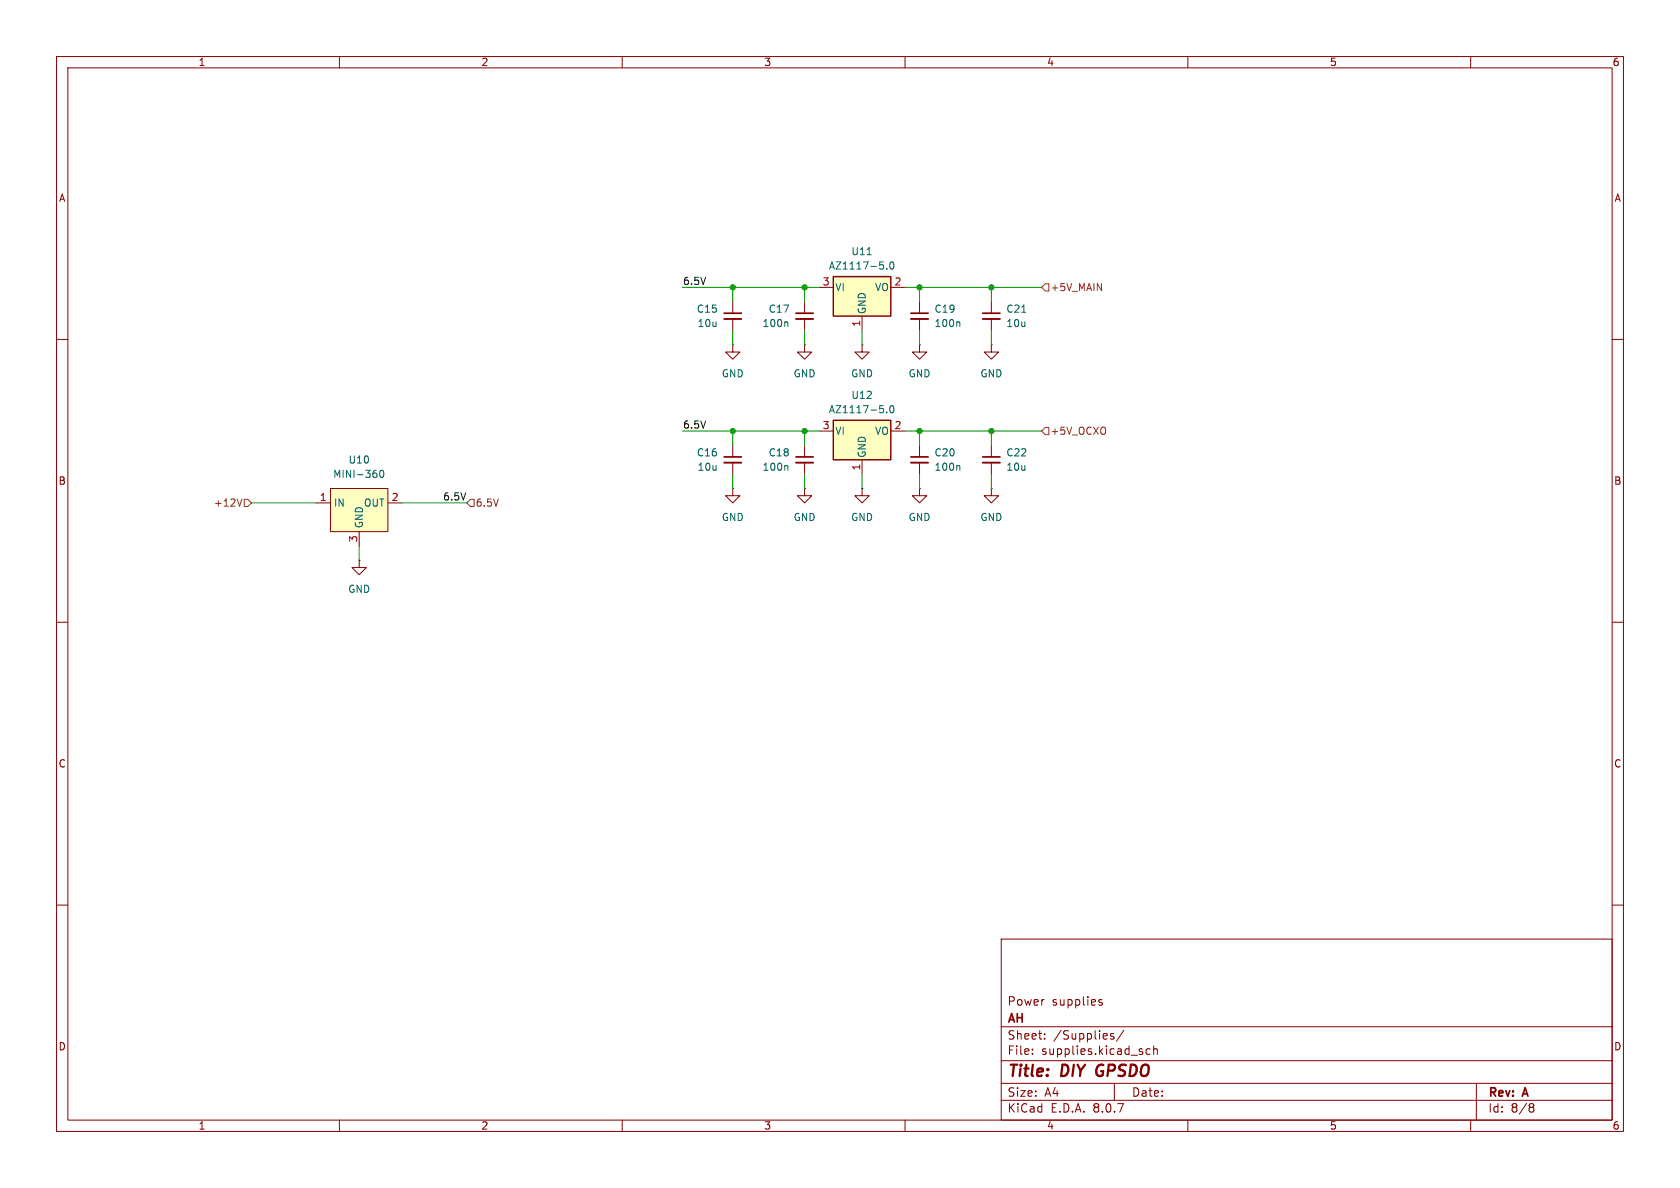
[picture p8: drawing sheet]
(kicad_sch
 (version 20231120)
 (generator "eeschema")
 (generator_version "8.0")
 (paper "A4")
 (title_block
  (title "DIY GPSDO")
  (rev "A")
  (company "AH")
  (comment 1 "Power supplies"))
 (lib_symbols
  (symbol "Device:C_Small"
   (pin_numbers hide)
   (pin_names
    (offset 0.254) hide) (exclude_from_sim no) (in_bom yes) (on_board yes)
   (property "Reference" "C" (at 0.254 1.778 0) (effects (font (size 1.27 1.27)) (justify left)))
   (property "Value" "C_Small" (at 0.254 -2.032 0) (effects (font (size 1.27 1.27)) (justify left)))
   (property "Footprint" "" (at 0 0 0) (effects (font (size 1.27 1.27)) (hide yes)))
   (property "Datasheet" "~" (at 0 0 0) (effects (font (size 1.27 1.27)) (hide yes)))
   (property "Description" "Unpolarized capacitor, small symbol" (at 0 0 0) (effects (font (size 1.27 1.27)) (hide yes)))
   (symbol "C_Small_0_1"
    (polyline (pts (xy -1.524 -0.508) (xy 1.524 -0.508)) (stroke (width 0.3302) (type default)) (fill (type none)))
    (polyline (pts (xy -1.524 0.508) (xy 1.524 0.508)) (stroke (width 0.3048) (type default)) (fill (type none))))
   (symbol "C_Small_1_1"
    (pin passive line (at 0 2.54 270) (length 2.032) (name "~" (effects (font (size 1.27 1.27)))) (number "1" (effects (font (size 1.27 1.27)))))
    (pin passive line (at 0 -2.54 90) (length 2.032) (name "~" (effects (font (size 1.27 1.27)))) (number "2" (effects (font (size 1.27 1.27)))))))
  (symbol "Regulator_Linear:AZ1117-5.0"
   (pin_names
    (offset 0.254)) (exclude_from_sim no) (in_bom yes) (on_board yes)
   (property "Reference" "U" (at -3.81 3.175 0) (effects (font (size 1.27 1.27))))
   (property "Value" "AZ1117-5.0" (at 0 3.175 0) (effects (font (size 1.27 1.27)) (justify left)))
   (property "Footprint" "" (at 0 6.35 0) (effects (font (size 1.27 1.27)
    (italic yes)) (hide yes)))
   (property "Datasheet" "https://www.diodes.com/assets/Datasheets/AZ1117.pdf" (at 0 0 0) (effects (font (size 1.27 1.27)) (hide yes)))
   (property "Description" "1A 20V Fixed LDO Linear Regulator, 5.0V, SOT-89/SOT-223/TO-220/TO-252/TO-263" (at 0 0 0) (effects (font (size 1.27 1.27)) (hide yes)))
   (symbol "AZ1117-5.0_0_1"
    (rectangle (start -5.08 1.905) (end 5.08 -5.08) (stroke (width 0.254) (type default)) (fill (type background))))
   (symbol "AZ1117-5.0_1_1"
    (pin power_in line (at 0 -7.62 90) (length 2.54) (name "GND" (effects (font (size 1.27 1.27)))) (number "1" (effects (font (size 1.27 1.27)))))
    (pin power_out line (at 7.62 0 180) (length 2.54) (name "VO" (effects (font (size 1.27 1.27)))) (number "2" (effects (font (size 1.27 1.27)))))
    (pin power_in line (at -7.62 0 0) (length 2.54) (name "VI" (effects (font (size 1.27 1.27)))) (number "3" (effects (font (size 1.27 1.27)))))))
  (symbol "my_library:MINI-360" (exclude_from_sim no) (in_bom yes) (on_board yes)
   (property "Reference" "U" (at 0 6.35 0) (effects (font (size 1.27 1.27))))
   (property "Value" "MINI-360" (at 0 3.81 0) (effects (font (size 1.27 1.27))))
   (property "Footprint" "" (at 0 0 0) (effects (font (size 1.27 1.27)) (hide yes)))
   (property "Datasheet" "" (at 0 0 0) (effects (font (size 1.27 1.27)) (hide yes)))
   (property "Description" "" (at 0 0 0) (effects (font (size 1.27 1.27)) (hide yes)))
   (symbol "MINI-360_1_1"
    (rectangle (start -5.08 2.54) (end 5.08 -5.08) (stroke (width 0) (type default)) (fill (type background)))
    (pin power_in line (at -7.62 0 0) (length 2.54) (name "IN" (effects (font (size 1.27 1.27)))) (number "1" (effects (font (size 1.27 1.27)))))
    (pin power_out line (at 7.62 0 180) (length 2.54) (name "OUT" (effects (font (size 1.27 1.27)))) (number "2" (effects (font (size 1.27 1.27)))))
    (pin power_in line (at 0 -7.62 90) (length 2.54) (name "GND" (effects (font (size 1.27 1.27)))) (number "3" (effects (font (size 1.27 1.27)))))))
  (symbol "power:GND"
   (power)
   (pin_numbers hide)
   (pin_names
    (offset 0) hide) (exclude_from_sim no) (in_bom yes) (on_board yes)
   (property "Reference" "#PWR" (at 0 -6.35 0) (effects (font (size 1.27 1.27)) (hide yes)))
   (property "Value" "GND" (at 0 -3.81 0) (effects (font (size 1.27 1.27))))
   (property "Footprint" "" (at 0 0 0) (effects (font (size 1.27 1.27)) (hide yes)))
   (property "Datasheet" "" (at 0 0 0) (effects (font (size 1.27 1.27)) (hide yes)))
   (property "Description" "Power symbol creates a global label with name \"GND\" , ground" (at 0 0 0) (effects (font (size 1.27 1.27)) (hide yes)))
   (symbol "GND_0_1"
    (polyline (pts (xy 0 0) (xy 0 -1.27) (xy 1.27 -1.27) (xy 0 -2.54) (xy -1.27 -1.27) (xy 0 -1.27)) (stroke (width 0) (type default)) (fill (type none))))
   (symbol "GND_1_1"
    (pin power_in line (at 0 0 270) (length 0) (name "~" (effects (font (size 1.27 1.27)))) (number "1" (effects (font (size 1.27 1.27))))))))
 (junction
  (at 162.56 76.2)
  (diameter 0)
  (color 0 0 0 0))
 (junction
  (at 129.54 76.2)
  (diameter 0)
  (color 0 0 0 0))
 (junction
  (at 129.54 50.8)
  (diameter 0)
  (color 0 0 0 0))
 (junction
  (at 142.24 76.2)
  (diameter 0)
  (color 0 0 0 0))
 (junction
  (at 142.24 50.8)
  (diameter 0)
  (color 0 0 0 0))
 (junction
  (at 162.56 50.8)
  (diameter 0)
  (color 0 0 0 0))
 (junction
  (at 175.26 50.8)
  (diameter 0)
  (color 0 0 0 0))
 (junction
  (at 175.26 76.2)
  (diameter 0)
  (color 0 0 0 0))
 (wire
  (pts (xy 142.24 58.42) (xy 142.24 60.96))
  (stroke (width 0) (type default)))
 (wire
  (pts (xy 175.26 50.8) (xy 175.26 53.34))
  (stroke (width 0) (type default)))
 (wire
  (pts (xy 175.26 76.2) (xy 175.26 78.74))
  (stroke (width 0) (type default)))
 (wire
  (pts (xy 162.56 76.2) (xy 175.26 76.2))
  (stroke (width 0) (type default)))
 (wire
  (pts (xy 175.26 76.2) (xy 184.15 76.2))
  (stroke (width 0) (type default)))
 (wire
  (pts (xy 142.24 76.2) (xy 144.78 76.2))
  (stroke (width 0) (type default)))
 (wire
  (pts (xy 129.54 83.82) (xy 129.54 86.36))
  (stroke (width 0) (type default)))
 (wire
  (pts (xy 162.56 50.8) (xy 162.56 53.34))
  (stroke (width 0) (type default)))
 (wire
  (pts (xy 120.65 76.2) (xy 129.54 76.2))
  (stroke (width 0) (type default)))
 (wire
  (pts (xy 63.5 96.52) (xy 63.5 99.06))
  (stroke (width 0) (type default)))
 (wire
  (pts (xy 162.56 83.82) (xy 162.56 86.36))
  (stroke (width 0) (type default)))
 (wire
  (pts (xy 142.24 76.2) (xy 129.54 76.2))
  (stroke (width 0) (type default)))
 (wire
  (pts (xy 175.26 58.42) (xy 175.26 60.96))
  (stroke (width 0) (type default)))
 (wire
  (pts (xy 129.54 58.42) (xy 129.54 60.96))
  (stroke (width 0) (type default)))
 (wire
  (pts (xy 175.26 83.82) (xy 175.26 86.36))
  (stroke (width 0) (type default)))
 (wire
  (pts (xy 44.45 88.9) (xy 55.88 88.9))
  (stroke (width 0) (type default)))
 (wire
  (pts (xy 142.24 50.8) (xy 144.78 50.8))
  (stroke (width 0) (type default)))
 (wire
  (pts (xy 160.02 76.2) (xy 162.56 76.2))
  (stroke (width 0) (type default)))
 (wire
  (pts (xy 120.65 50.8) (xy 129.54 50.8))
  (stroke (width 0) (type default)))
 (wire
  (pts (xy 162.56 58.42) (xy 162.56 60.96))
  (stroke (width 0) (type default)))
 (wire
  (pts (xy 162.56 76.2) (xy 162.56 78.74))
  (stroke (width 0) (type default)))
 (wire
  (pts (xy 142.24 83.82) (xy 142.24 86.36))
  (stroke (width 0) (type default)))
 (wire
  (pts (xy 71.12 88.9) (xy 82.55 88.9))
  (stroke (width 0) (type default)))
 (wire
  (pts (xy 129.54 50.8) (xy 129.54 53.34))
  (stroke (width 0) (type default)))
 (wire
  (pts (xy 142.24 50.8) (xy 129.54 50.8))
  (stroke (width 0) (type default)))
 (wire
  (pts (xy 160.02 50.8) (xy 162.56 50.8))
  (stroke (width 0) (type default)))
 (wire
  (pts (xy 142.24 50.8) (xy 142.24 53.34))
  (stroke (width 0) (type default)))
 (wire
  (pts (xy 162.56 50.8) (xy 175.26 50.8))
  (stroke (width 0) (type default)))
 (wire
  (pts (xy 184.15 50.8) (xy 175.26 50.8))
  (stroke (width 0) (type default)))
 (wire
  (pts (xy 152.4 83.82) (xy 152.4 86.36))
  (stroke (width 0) (type default)))
 (wire
  (pts (xy 129.54 76.2) (xy 129.54 78.74))
  (stroke (width 0) (type default)))
 (wire
  (pts (xy 142.24 76.2) (xy 142.24 78.74))
  (stroke (width 0) (type default)))
 (wire
  (pts (xy 152.4 58.42) (xy 152.4 60.96))
  (stroke (width 0) (type default)))
 (label "6.5V"
  (at 120.65 76.2 0)
  (fields_autoplaced yes)
  (effects (font (size 1.27 1.27)) (justify left bottom)))
 (label "6.5V"
  (at 120.65 50.8 0)
  (fields_autoplaced yes)
  (effects (font (size 1.27 1.27)) (justify left bottom)))
 (label "6.5V"
  (at 82.55 88.9 180)
  (fields_autoplaced yes)
  (effects (font (size 1.27 1.27)) (justify right bottom)))
 (hierarchical_label "+12V"
  (shape input)
  (at 44.45 88.9 180)
  (fields_autoplaced yes)
  (effects (font (size 1.27 1.27)) (justify right)))
 (hierarchical_label "+5V_OCXO"
  (shape input)
  (at 184.15 76.2 0)
  (fields_autoplaced yes)
  (effects (font (size 1.27 1.27)) (justify left)))
 (hierarchical_label "+5V_MAIN"
  (shape input)
  (at 184.15 50.8 0)
  (fields_autoplaced yes)
  (effects (font (size 1.27 1.27)) (justify left)))
 (hierarchical_label "6.5V"
  (shape input)
  (at 82.55 88.9 0)
  (fields_autoplaced yes)
  (effects (font (size 1.27 1.27)) (justify left)))
 (symbol
  (lib_id "power:GND")
  (at 142.24 60.96 0)
  (mirror y)
  (unit 1)
  (exclude_from_sim no)
  (in_bom yes)
  (on_board yes)
  (dnp no)
  (fields_autoplaced yes)
  (property "Reference" "#PWR049" (at 142.24 67.31 0) (effects (font (size 1.27 1.27)) (hide yes)))
  (property "Value" "GND" (at 142.24 66.04 0) (effects (font (size 1.27 1.27))))
  (property "Footprint" "" (at 142.24 60.96 0) (effects (font (size 1.27 1.27)) (hide yes)))
  (property "Datasheet" "" (at 142.24 60.96 0) (effects (font (size 1.27 1.27)) (hide yes)))
  (property "Description" "Power symbol creates a global label with name \"GND\" , ground" (at 142.24 60.96 0) (effects (font (size 1.27 1.27)) (hide yes)))
  (pin "1"))
 (symbol
  (lib_id "Device:C_Small")
  (at 142.24 81.28 0)
  (mirror y)
  (unit 1)
  (exclude_from_sim no)
  (in_bom yes)
  (on_board yes)
  (dnp no)
  (fields_autoplaced yes)
  (property "Reference" "C18" (at 139.7 80.0162 0) (effects (font (size 1.27 1.27)) (justify left)))
  (property "Value" "100n" (at 139.7 82.5562 0) (effects (font (size 1.27 1.27)) (justify left)))
  (property "Footprint" "Capacitor_SMD:C_0805_2012Metric_Pad1.18x1.45mm_HandSolder" (at 142.24 81.28 0) (effects (font (size 1.27 1.27)) (hide yes)))
  (property "Datasheet" "~" (at 142.24 81.28 0) (effects (font (size 1.27 1.27)) (hide yes)))
  (property "Description" "Unpolarized capacitor, small symbol" (at 142.24 81.28 0) (effects (font (size 1.27 1.27)) (hide yes)))
  (pin "1")
  (pin "2"))
 (symbol
  (lib_id "Regulator_Linear:AZ1117-5.0")
  (at 152.4 76.2 0)
  (unit 1)
  (exclude_from_sim no)
  (in_bom yes)
  (on_board yes)
  (dnp no)
  (fields_autoplaced yes)
  (property "Reference" "U12" (at 152.4 69.85 0) (effects (font (size 1.27 1.27))))
  (property "Value" "AZ1117-5.0" (at 152.4 72.39 0) (effects (font (size 1.27 1.27))))
  (property "Footprint" "Package_TO_SOT_SMD:TO-252-2" (at 152.4 69.85 0) (effects (font (size 1.27 1.27)
    (italic yes)) (hide yes)))
  (property "Datasheet" "https://www.diodes.com/assets/Datasheets/AZ1117.pdf" (at 152.4 76.2 0) (effects (font (size 1.27 1.27)) (hide yes)))
  (property "Description" "1A 20V Fixed LDO Linear Regulator, 5.0V, SOT-89/SOT-223/TO-220/TO-252/TO-263" (at 152.4 76.2 0) (effects (font (size 1.27 1.27)) (hide yes)))
  (pin "2")
  (pin "1")
  (pin "3"))
 (symbol
  (lib_id "power:GND")
  (at 152.4 60.96 0)
  (unit 1)
  (exclude_from_sim no)
  (in_bom yes)
  (on_board yes)
  (dnp no)
  (fields_autoplaced yes)
  (property "Reference" "#PWR051" (at 152.4 67.31 0) (effects (font (size 1.27 1.27)) (hide yes)))
  (property "Value" "GND" (at 152.4 66.04 0) (effects (font (size 1.27 1.27))))
  (property "Footprint" "" (at 152.4 60.96 0) (effects (font (size 1.27 1.27)) (hide yes)))
  (property "Datasheet" "" (at 152.4 60.96 0) (effects (font (size 1.27 1.27)) (hide yes)))
  (property "Description" "Power symbol creates a global label with name \"GND\" , ground" (at 152.4 60.96 0) (effects (font (size 1.27 1.27)) (hide yes)))
  (pin "1"))
 (symbol
  (lib_id "power:GND")
  (at 175.26 60.96 0)
  (unit 1)
  (exclude_from_sim no)
  (in_bom yes)
  (on_board yes)
  (dnp no)
  (fields_autoplaced yes)
  (property "Reference" "#PWR055" (at 175.26 67.31 0) (effects (font (size 1.27 1.27)) (hide yes)))
  (property "Value" "GND" (at 175.26 66.04 0) (effects (font (size 1.27 1.27))))
  (property "Footprint" "" (at 175.26 60.96 0) (effects (font (size 1.27 1.27)) (hide yes)))
  (property "Datasheet" "" (at 175.26 60.96 0) (effects (font (size 1.27 1.27)) (hide yes)))
  (property "Description" "Power symbol creates a global label with name \"GND\" , ground" (at 175.26 60.96 0) (effects (font (size 1.27 1.27)) (hide yes)))
  (pin "1"))
 (symbol
  (lib_id "Device:C_Small")
  (at 129.54 55.88 0)
  (mirror y)
  (unit 1)
  (exclude_from_sim no)
  (in_bom yes)
  (on_board yes)
  (dnp no)
  (fields_autoplaced yes)
  (property "Reference" "C15" (at 127 54.6162 0) (effects (font (size 1.27 1.27)) (justify left)))
  (property "Value" "10u" (at 127 57.1562 0) (effects (font (size 1.27 1.27)) (justify left)))
  (property "Footprint" "Capacitor_SMD:C_0805_2012Metric_Pad1.18x1.45mm_HandSolder" (at 129.54 55.88 0) (effects (font (size 1.27 1.27)) (hide yes)))
  (property "Datasheet" "~" (at 129.54 55.88 0) (effects (font (size 1.27 1.27)) (hide yes)))
  (property "Description" "Unpolarized capacitor, small symbol" (at 129.54 55.88 0) (effects (font (size 1.27 1.27)) (hide yes)))
  (pin "1")
  (pin "2"))
 (symbol
  (lib_id "power:GND")
  (at 175.26 86.36 0)
  (unit 1)
  (exclude_from_sim no)
  (in_bom yes)
  (on_board yes)
  (dnp no)
  (fields_autoplaced yes)
  (property "Reference" "#PWR056" (at 175.26 92.71 0) (effects (font (size 1.27 1.27)) (hide yes)))
  (property "Value" "GND" (at 175.26 91.44 0) (effects (font (size 1.27 1.27))))
  (property "Footprint" "" (at 175.26 86.36 0) (effects (font (size 1.27 1.27)) (hide yes)))
  (property "Datasheet" "" (at 175.26 86.36 0) (effects (font (size 1.27 1.27)) (hide yes)))
  (property "Description" "Power symbol creates a global label with name \"GND\" , ground" (at 175.26 86.36 0) (effects (font (size 1.27 1.27)) (hide yes)))
  (pin "1"))
 (symbol
  (lib_id "power:GND")
  (at 142.24 86.36 0)
  (mirror y)
  (unit 1)
  (exclude_from_sim no)
  (in_bom yes)
  (on_board yes)
  (dnp no)
  (fields_autoplaced yes)
  (property "Reference" "#PWR050" (at 142.24 92.71 0) (effects (font (size 1.27 1.27)) (hide yes)))
  (property "Value" "GND" (at 142.24 91.44 0) (effects (font (size 1.27 1.27))))
  (property "Footprint" "" (at 142.24 86.36 0) (effects (font (size 1.27 1.27)) (hide yes)))
  (property "Datasheet" "" (at 142.24 86.36 0) (effects (font (size 1.27 1.27)) (hide yes)))
  (property "Description" "Power symbol creates a global label with name \"GND\" , ground" (at 142.24 86.36 0) (effects (font (size 1.27 1.27)) (hide yes)))
  (pin "1"))
 (symbol
  (lib_id "Device:C_Small")
  (at 142.24 55.88 0)
  (mirror y)
  (unit 1)
  (exclude_from_sim no)
  (in_bom yes)
  (on_board yes)
  (dnp no)
  (fields_autoplaced yes)
  (property "Reference" "C17" (at 139.7 54.6162 0) (effects (font (size 1.27 1.27)) (justify left)))
  (property "Value" "100n" (at 139.7 57.1562 0) (effects (font (size 1.27 1.27)) (justify left)))
  (property "Footprint" "Capacitor_SMD:C_0805_2012Metric_Pad1.18x1.45mm_HandSolder" (at 142.24 55.88 0) (effects (font (size 1.27 1.27)) (hide yes)))
  (property "Datasheet" "~" (at 142.24 55.88 0) (effects (font (size 1.27 1.27)) (hide yes)))
  (property "Description" "Unpolarized capacitor, small symbol" (at 142.24 55.88 0) (effects (font (size 1.27 1.27)) (hide yes)))
  (pin "1")
  (pin "2"))
 (symbol
  (lib_id "Regulator_Linear:AZ1117-5.0")
  (at 152.4 50.8 0)
  (unit 1)
  (exclude_from_sim no)
  (in_bom yes)
  (on_board yes)
  (dnp no)
  (fields_autoplaced yes)
  (property "Reference" "U11" (at 152.4 44.45 0) (effects (font (size 1.27 1.27))))
  (property "Value" "AZ1117-5.0" (at 152.4 46.99 0) (effects (font (size 1.27 1.27))))
  (property "Footprint" "Package_TO_SOT_SMD:TO-252-2" (at 152.4 44.45 0) (effects (font (size 1.27 1.27)
    (italic yes)) (hide yes)))
  (property "Datasheet" "https://www.diodes.com/assets/Datasheets/AZ1117.pdf" (at 152.4 50.8 0) (effects (font (size 1.27 1.27)) (hide yes)))
  (property "Description" "1A 20V Fixed LDO Linear Regulator, 5.0V, SOT-89/SOT-223/TO-220/TO-252/TO-263" (at 152.4 50.8 0) (effects (font (size 1.27 1.27)) (hide yes)))
  (pin "2")
  (pin "1")
  (pin "3"))
 (symbol
  (lib_id "power:GND")
  (at 162.56 86.36 0)
  (unit 1)
  (exclude_from_sim no)
  (in_bom yes)
  (on_board yes)
  (dnp no)
  (fields_autoplaced yes)
  (property "Reference" "#PWR054" (at 162.56 92.71 0) (effects (font (size 1.27 1.27)) (hide yes)))
  (property "Value" "GND" (at 162.56 91.44 0) (effects (font (size 1.27 1.27))))
  (property "Footprint" "" (at 162.56 86.36 0) (effects (font (size 1.27 1.27)) (hide yes)))
  (property "Datasheet" "" (at 162.56 86.36 0) (effects (font (size 1.27 1.27)) (hide yes)))
  (property "Description" "Power symbol creates a global label with name \"GND\" , ground" (at 162.56 86.36 0) (effects (font (size 1.27 1.27)) (hide yes)))
  (pin "1"))
 (symbol
  (lib_id "power:GND")
  (at 129.54 86.36 0)
  (mirror y)
  (unit 1)
  (exclude_from_sim no)
  (in_bom yes)
  (on_board yes)
  (dnp no)
  (fields_autoplaced yes)
  (property "Reference" "#PWR048" (at 129.54 92.71 0) (effects (font (size 1.27 1.27)) (hide yes)))
  (property "Value" "GND" (at 129.54 91.44 0) (effects (font (size 1.27 1.27))))
  (property "Footprint" "" (at 129.54 86.36 0) (effects (font (size 1.27 1.27)) (hide yes)))
  (property "Datasheet" "" (at 129.54 86.36 0) (effects (font (size 1.27 1.27)) (hide yes)))
  (property "Description" "Power symbol creates a global label with name \"GND\" , ground" (at 129.54 86.36 0) (effects (font (size 1.27 1.27)) (hide yes)))
  (pin "1"))
 (symbol
  (lib_id "power:GND")
  (at 63.5 99.06 0)
  (unit 1)
  (exclude_from_sim no)
  (in_bom yes)
  (on_board yes)
  (dnp no)
  (fields_autoplaced yes)
  (property "Reference" "#PWR046" (at 63.5 105.41 0) (effects (font (size 1.27 1.27)) (hide yes)))
  (property "Value" "GND" (at 63.5 104.14 0) (effects (font (size 1.27 1.27))))
  (property "Footprint" "" (at 63.5 99.06 0) (effects (font (size 1.27 1.27)) (hide yes)))
  (property "Datasheet" "" (at 63.5 99.06 0) (effects (font (size 1.27 1.27)) (hide yes)))
  (property "Description" "Power symbol creates a global label with name \"GND\" , ground" (at 63.5 99.06 0) (effects (font (size 1.27 1.27)) (hide yes)))
  (pin "1"))
 (symbol
  (lib_id "Device:C_Small")
  (at 162.56 55.88 0)
  (unit 1)
  (exclude_from_sim no)
  (in_bom yes)
  (on_board yes)
  (dnp no)
  (fields_autoplaced yes)
  (property "Reference" "C19" (at 165.1 54.6162 0) (effects (font (size 1.27 1.27)) (justify left)))
  (property "Value" "100n" (at 165.1 57.1562 0) (effects (font (size 1.27 1.27)) (justify left)))
  (property "Footprint" "Capacitor_SMD:C_0805_2012Metric_Pad1.18x1.45mm_HandSolder" (at 162.56 55.88 0) (effects (font (size 1.27 1.27)) (hide yes)))
  (property "Datasheet" "~" (at 162.56 55.88 0) (effects (font (size 1.27 1.27)) (hide yes)))
  (property "Description" "Unpolarized capacitor, small symbol" (at 162.56 55.88 0) (effects (font (size 1.27 1.27)) (hide yes)))
  (pin "1")
  (pin "2"))
 (symbol
  (lib_id "power:GND")
  (at 152.4 86.36 0)
  (unit 1)
  (exclude_from_sim no)
  (in_bom yes)
  (on_board yes)
  (dnp no)
  (fields_autoplaced yes)
  (property "Reference" "#PWR052" (at 152.4 92.71 0) (effects (font (size 1.27 1.27)) (hide yes)))
  (property "Value" "GND" (at 152.4 91.44 0) (effects (font (size 1.27 1.27))))
  (property "Footprint" "" (at 152.4 86.36 0) (effects (font (size 1.27 1.27)) (hide yes)))
  (property "Datasheet" "" (at 152.4 86.36 0) (effects (font (size 1.27 1.27)) (hide yes)))
  (property "Description" "Power symbol creates a global label with name \"GND\" , ground" (at 152.4 86.36 0) (effects (font (size 1.27 1.27)) (hide yes)))
  (pin "1"))
 (symbol
  (lib_id "my_library:MINI-360")
  (at 63.5 88.9 0)
  (unit 1)
  (exclude_from_sim no)
  (in_bom yes)
  (on_board yes)
  (dnp no)
  (fields_autoplaced yes)
  (property "Reference" "U10" (at 63.5 81.28 0) (effects (font (size 1.27 1.27))))
  (property "Value" "MINI-360" (at 63.5 83.82 0) (effects (font (size 1.27 1.27))))
  (property "Footprint" "my_library:MINI-360" (at 63.5 88.9 0) (effects (font (size 1.27 1.27)) (hide yes)))
  (property "Datasheet" "" (at 63.5 88.9 0) (effects (font (size 1.27 1.27)) (hide yes)))
  (property "Description" "" (at 63.5 88.9 0) (effects (font (size 1.27 1.27)) (hide yes)))
  (pin "1")
  (pin "3")
  (pin "2"))
 (symbol
  (lib_id "power:GND")
  (at 162.56 60.96 0)
  (unit 1)
  (exclude_from_sim no)
  (in_bom yes)
  (on_board yes)
  (dnp no)
  (fields_autoplaced yes)
  (property "Reference" "#PWR053" (at 162.56 67.31 0) (effects (font (size 1.27 1.27)) (hide yes)))
  (property "Value" "GND" (at 162.56 66.04 0) (effects (font (size 1.27 1.27))))
  (property "Footprint" "" (at 162.56 60.96 0) (effects (font (size 1.27 1.27)) (hide yes)))
  (property "Datasheet" "" (at 162.56 60.96 0) (effects (font (size 1.27 1.27)) (hide yes)))
  (property "Description" "Power symbol creates a global label with name \"GND\" , ground" (at 162.56 60.96 0) (effects (font (size 1.27 1.27)) (hide yes)))
  (pin "1"))
 (symbol
  (lib_id "Device:C_Small")
  (at 129.54 81.28 0)
  (mirror y)
  (unit 1)
  (exclude_from_sim no)
  (in_bom yes)
  (on_board yes)
  (dnp no)
  (fields_autoplaced yes)
  (property "Reference" "C16" (at 127 80.0162 0) (effects (font (size 1.27 1.27)) (justify left)))
  (property "Value" "10u" (at 127 82.5562 0) (effects (font (size 1.27 1.27)) (justify left)))
  (property "Footprint" "Capacitor_SMD:C_0805_2012Metric_Pad1.18x1.45mm_HandSolder" (at 129.54 81.28 0) (effects (font (size 1.27 1.27)) (hide yes)))
  (property "Datasheet" "~" (at 129.54 81.28 0) (effects (font (size 1.27 1.27)) (hide yes)))
  (property "Description" "Unpolarized capacitor, small symbol" (at 129.54 81.28 0) (effects (font (size 1.27 1.27)) (hide yes)))
  (pin "1")
  (pin "2"))
 (symbol
  (lib_id "power:GND")
  (at 129.54 60.96 0)
  (mirror y)
  (unit 1)
  (exclude_from_sim no)
  (in_bom yes)
  (on_board yes)
  (dnp no)
  (fields_autoplaced yes)
  (property "Reference" "#PWR047" (at 129.54 67.31 0) (effects (font (size 1.27 1.27)) (hide yes)))
  (property "Value" "GND" (at 129.54 66.04 0) (effects (font (size 1.27 1.27))))
  (property "Footprint" "" (at 129.54 60.96 0) (effects (font (size 1.27 1.27)) (hide yes)))
  (property "Datasheet" "" (at 129.54 60.96 0) (effects (font (size 1.27 1.27)) (hide yes)))
  (property "Description" "Power symbol creates a global label with name \"GND\" , ground" (at 129.54 60.96 0) (effects (font (size 1.27 1.27)) (hide yes)))
  (pin "1"))
 (symbol
  (lib_id "Device:C_Small")
  (at 162.56 81.28 0)
  (unit 1)
  (exclude_from_sim no)
  (in_bom yes)
  (on_board yes)
  (dnp no)
  (fields_autoplaced yes)
  (property "Reference" "C20" (at 165.1 80.0162 0) (effects (font (size 1.27 1.27)) (justify left)))
  (property "Value" "100n" (at 165.1 82.5562 0) (effects (font (size 1.27 1.27)) (justify left)))
  (property "Footprint" "Capacitor_SMD:C_0805_2012Metric_Pad1.18x1.45mm_HandSolder" (at 162.56 81.28 0) (effects (font (size 1.27 1.27)) (hide yes)))
  (property "Datasheet" "~" (at 162.56 81.28 0) (effects (font (size 1.27 1.27)) (hide yes)))
  (property "Description" "Unpolarized capacitor, small symbol" (at 162.56 81.28 0) (effects (font (size 1.27 1.27)) (hide yes)))
  (pin "1")
  (pin "2"))
 (symbol
  (lib_id "Device:C_Small")
  (at 175.26 81.28 0)
  (unit 1)
  (exclude_from_sim no)
  (in_bom yes)
  (on_board yes)
  (dnp no)
  (fields_autoplaced yes)
  (property "Reference" "C22" (at 177.8 80.0162 0) (effects (font (size 1.27 1.27)) (justify left)))
  (property "Value" "10u" (at 177.8 82.5562 0) (effects (font (size 1.27 1.27)) (justify left)))
  (property "Footprint" "Capacitor_SMD:C_0805_2012Metric_Pad1.18x1.45mm_HandSolder" (at 175.26 81.28 0) (effects (font (size 1.27 1.27)) (hide yes)))
  (property "Datasheet" "~" (at 175.26 81.28 0) (effects (font (size 1.27 1.27)) (hide yes)))
  (property "Description" "Unpolarized capacitor, small symbol" (at 175.26 81.28 0) (effects (font (size 1.27 1.27)) (hide yes)))
  (pin "1")
  (pin "2"))
 (symbol
  (lib_id "Device:C_Small")
  (at 175.26 55.88 0)
  (unit 1)
  (exclude_from_sim no)
  (in_bom yes)
  (on_board yes)
  (dnp no)
  (fields_autoplaced yes)
  (property "Reference" "C21" (at 177.8 54.6162 0) (effects (font (size 1.27 1.27)) (justify left)))
  (property "Value" "10u" (at 177.8 57.1562 0) (effects (font (size 1.27 1.27)) (justify left)))
  (property "Footprint" "Capacitor_SMD:C_0805_2012Metric_Pad1.18x1.45mm_HandSolder" (at 175.26 55.88 0) (effects (font (size 1.27 1.27)) (hide yes)))
  (property "Datasheet" "~" (at 175.26 55.88 0) (effects (font (size 1.27 1.27)) (hide yes)))
  (property "Description" "Unpolarized capacitor, small symbol" (at 175.26 55.88 0) (effects (font (size 1.27 1.27)) (hide yes)))
  (pin "1")
  (pin "2")))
